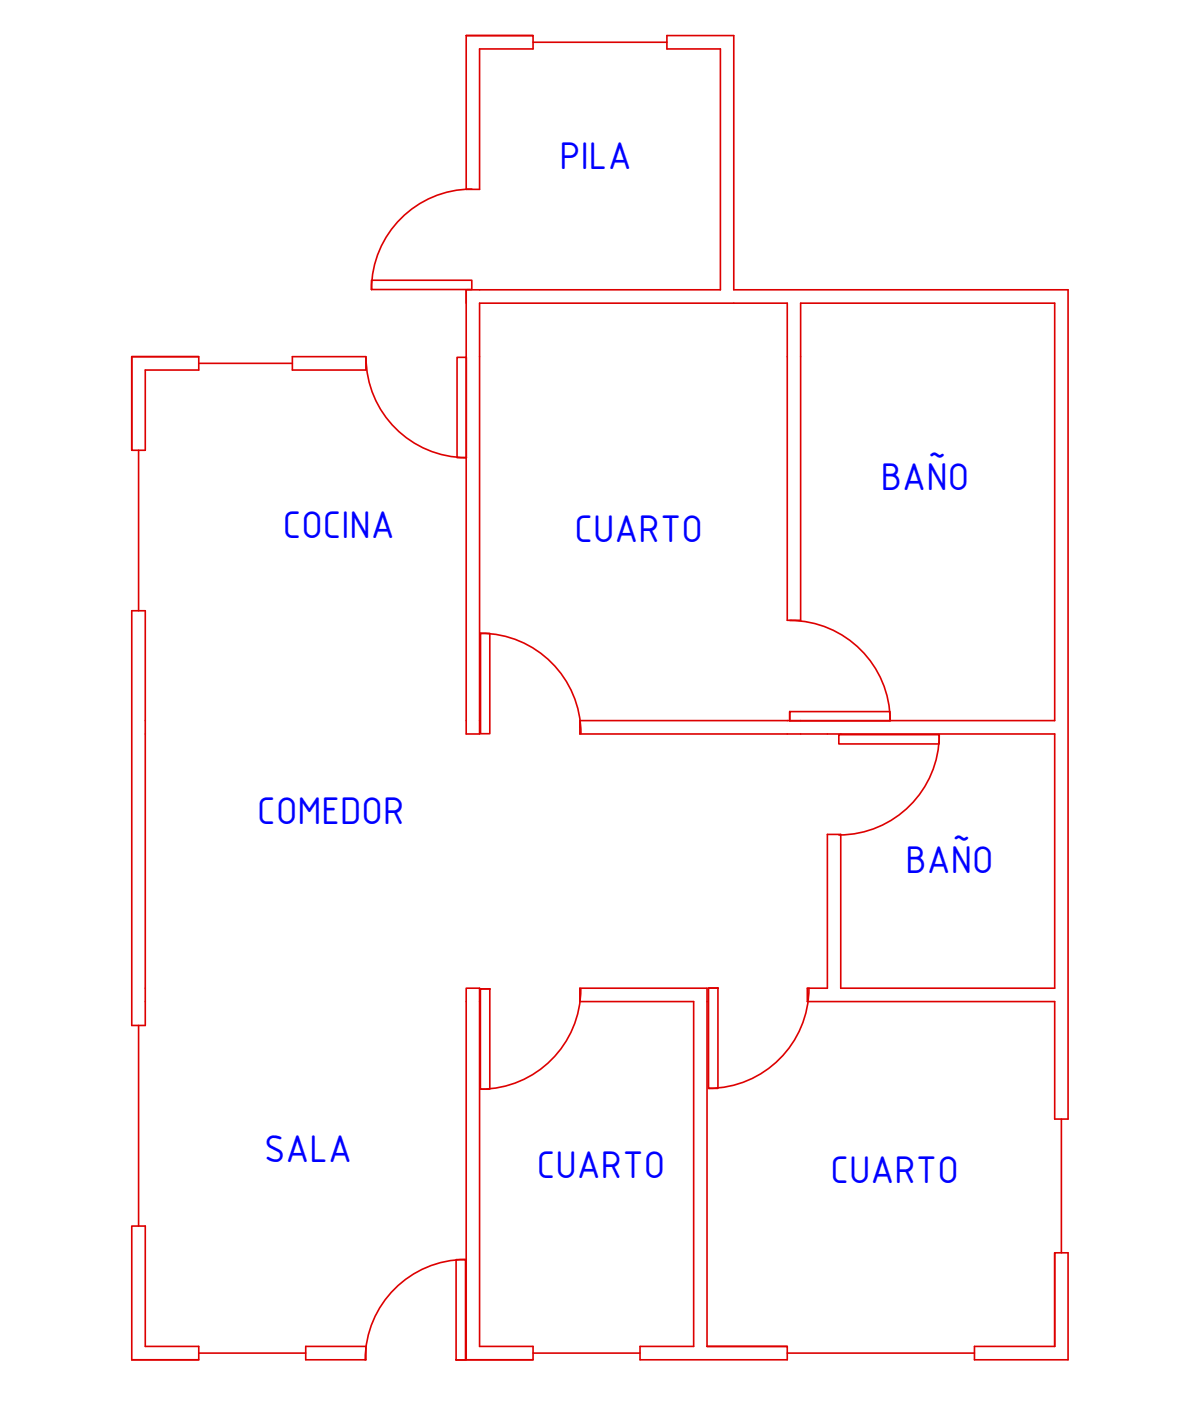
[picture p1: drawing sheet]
<svg xmlns="http://www.w3.org/2000/svg" width="183mm" height="217mm" viewBox="0 0 183 217" stroke-linecap="round" stroke-linejoin="round" font-family="sans-serif">
<g fill="none" stroke="#d00" stroke-width=".25">
<path d="M72.3 5.5h10.4v2.1h-8.3v21.8h-2.1zM72.3 5.5h10.4M82.7 6.6h20.8M103.5 5.5h10.3v39.5h51.9v128.6h-2.1v-18.2h-38.4v-2.1h3.1v-23.9h2.1v23.9h33.2v-39.5h-73.6v-2h73.6v-64.8h-39.4v49.2h-2.1v-49.2h-47.7v66.8h-2.1v-68.8h39.5v-37.4h-8.3zM73.2 29.3a15.6 15.6 0 0 0-15.6 15.6M20.4 55.3h10.4v2.1h-8.3v12.4h-2.1zM20.4 55.3v14.5M20.4 55.3h10.4M30.8 56.4h14.6M45.4 55.3h11.4v2.1h-11.4zM56.8 55.4a15.6 15.6 0 0 0 15.6 15.6M57.6 43.5h15.6v1.4h-15.6z"/>
<path d="M70.9 55.4h1.4v15.6h-1.4zM21.5 69.8v24.9M20.4 94.7h2.1v64.4h-2.1zM74.5 98.2h1.5v15.6h-1.5zM74.6 98.2a15.6 15.6 0 0 1 15.5 15.6M122.5 96.2a15.6 15.6 0 0 1 15.6 15.6M122.5 110.4h15.6v1.4h-15.6zM122.5 110.4v1.4M130.1 114h15.6v1.4h-15.6zM145.7 113.9a15.6 15.6 0 0 1-15.6 15.6M21.5 159.1v31.1M72.3 153.3h2.1v55.5h8.3v2.1h-10.4z"/>
<path d="M74.5 153.4h1.5v15.5h-1.5zM74.5 153.4h1.5M90 153.3h19.7v55.5h12.4v2.1h-22.8v-2.1h8.3v-53.4h-17.6zM90.1 153.4a15.6 15.6 0 0 1-15.6 15.5M109.9 153.3h1.5v15.5h-1.5zM109.9 153.3h1.5M125.5 153.3a15.6 15.6 0 0 1-15.6 15.5M164.6 173.6v20.7M20.4 190.2h2.1v18.6h8.3v2.1h-10.4zM70.8 195.4h1.4v15.5h-1.4zM72.2 195.4a15.6 15.6 0 0 0-15.5 15.5M163.6 194.3h2.1v16.6h-14.5v-2.1h12.4z"/>
<path d="M163.6 194.3v14.5M20.4 210.9h10.4M30.8 209.9h16.6M47.4 208.8h9.4v2.1h-9.4zM70.8 210.9h1.4M72.3 210.9h10.4M82.7 209.9h16.6M109.7 208.8h12.4M122.1 209.9h29.1"/>
</g>
<g font-size="6.4" fill="#00f">
<text x="86.8" y="26.3">PILA</text>
<text x="136.6" y="76">BAÑO</text>
<text x="43.9" y="83.4">COCINA</text>
<text x="89.1" y="84.1">CUARTO</text>
<text x="39.9" y="127.8">COMEDOR</text>
<text x="140.5" y="135.4">BAÑO</text>
<text x="41" y="180.2">SALA</text>
<text x="83.3" y="182.7">CUARTO</text>
<text x="128.8" y="183.6">CUARTO</text>
</g>
</svg>
